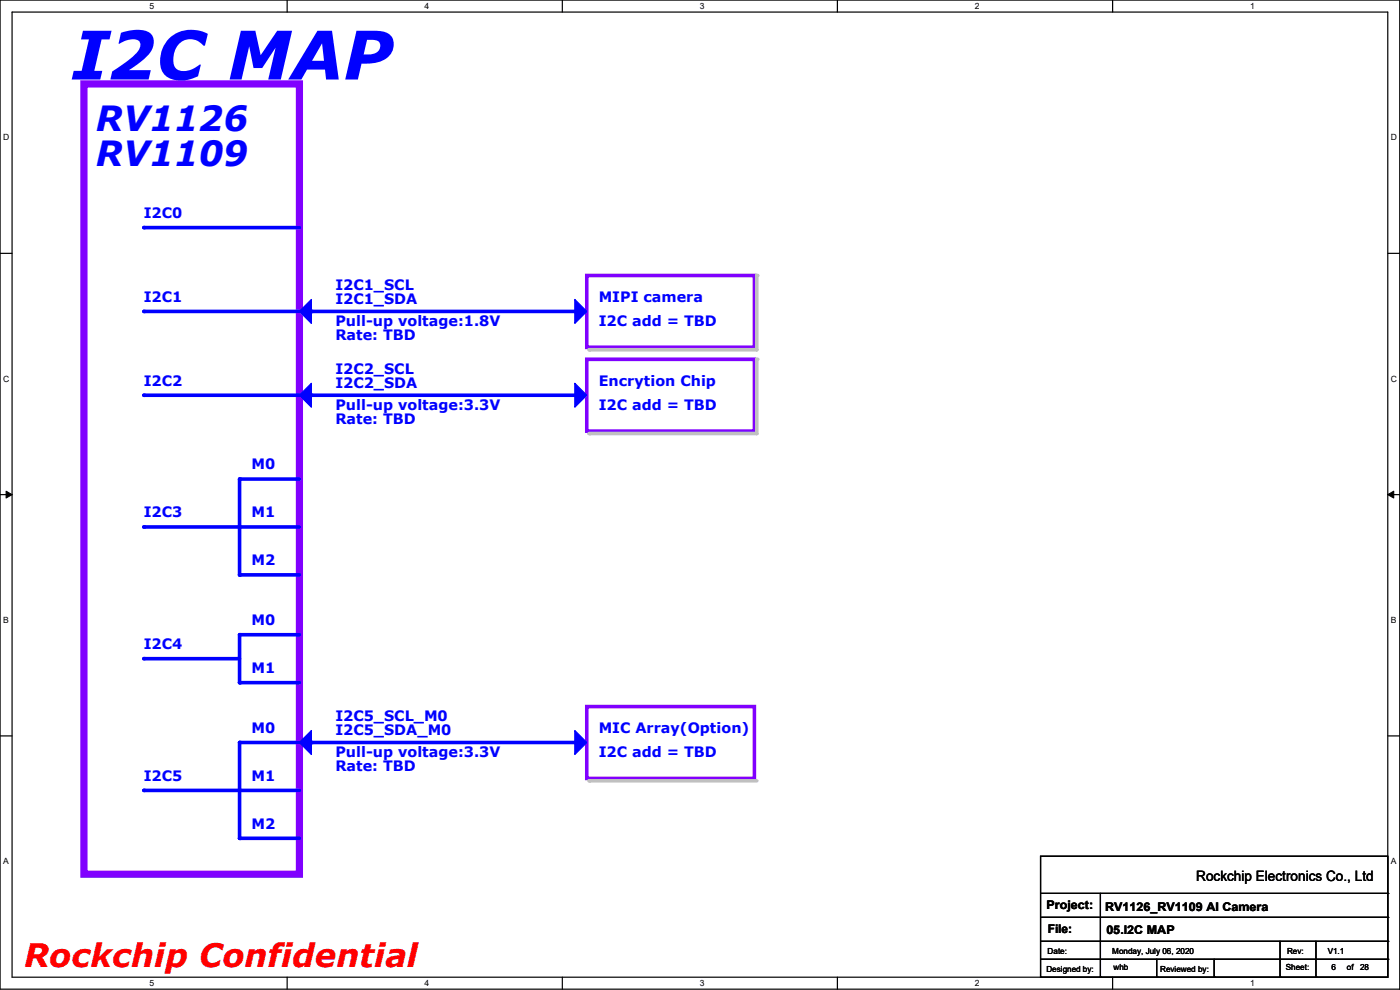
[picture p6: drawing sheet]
<svg xmlns="http://www.w3.org/2000/svg" width="297mm" height="210mm" viewBox="0 0 297 210" stroke-linecap="round" stroke-linejoin="round" font-family="sans-serif">
<path d="M0 0h296.9v209.8h-296.9zM2.6 2.6h291.8v204.7h-291.8z" fill="none" stroke="#000" stroke-width=".25"/>
<g fill="#fff">
<path d="M31.7 .3h1v2h-1z"/>
<path d="M31.7 207.5h1v2.1h-1z"/>
</g>
<path d="M60.9 0v2.6M60.9 207.3v2.5" fill="none" stroke="#000" stroke-width=".25"/>
<g fill="#fff">
<path d="M90.1 .3h1v2h-1z"/>
<path d="M90.1 207.5h1v2.1h-1z"/>
</g>
<path d="M119.3 0v2.6M119.3 207.3v2.5" fill="none" stroke="#000" stroke-width=".25"/>
<g fill="#fff">
<path d="M148.5 .3h1v2h-1z"/>
<path d="M148.5 207.5h1v2.1h-1z"/>
</g>
<path d="M177.7 0v2.6M177.7 207.3v2.5" fill="none" stroke="#000" stroke-width=".25"/>
<g fill="#fff">
<path d="M206.8 .3h1v2h-1z"/>
<path d="M206.8 207.5h1v2.1h-1z"/>
</g>
<path d="M236 0v2.6M236 207.3v2.5" fill="none" stroke="#000" stroke-width=".25"/>
<g fill="#fff">
<path d="M265.2 .3h1v2h-1z"/>
<path d="M265.2 207.5h1v2.1h-1z"/>
<path d="M.7 28.2h1.2v2h-1.2z"/>
<path d="M295 28.2h1.3v2h-1.3z"/>
<path d="M.7 79.3h1.2v2.1h-1.2z"/>
<path d="M295 79.3h1.3v2.1h-1.3z"/>
</g>
<path d="M0 53.7h2.6M294.4 53.7h2.5" fill="none" stroke="#000" stroke-width=".25"/>
<g fill="#fff">
<path d="M.7 130.5h1.2v2h-1.2z"/>
<path d="M295 130.5h1.2v2h-1.2z"/>
</g>
<path d="M0 104.9h2.6M294.4 104.9h2.5" fill="none" stroke="#000" stroke-width=".25"/>
<path d="M1.3 104.2l1.3 .7-1.3 .7zM294.4 104.9l1.3-.7v1.4z" fill="#000" stroke="#000" stroke-width=".21"/>
<g fill="#fff">
<path d="M.7 181.7h1.2v2h-1.2z"/>
<path d="M295 181.7h1.2v2h-1.2z"/>
</g>
<path d="M0 156.1h2.6M294.4 156.1h2.5" fill="none" stroke="#000" stroke-width=".25"/>
<path d="M17.8 17.8h45.7v167.6h-45.7z" fill="none" stroke="#8000ff" stroke-width="1.5"/>
<path d="M30.5 48.3h33" fill="none" stroke="#00f" stroke-width=".76"/>
<circle cx="30.5" cy="48.3" r=".38" fill="#00f"/>
<path d="M30.5 66.1h33" fill="none" stroke="#00f" stroke-width=".76"/>
<circle cx="30.5" cy="66.1" r=".38" fill="#00f"/>
<path d="M30.5 83.8h33" fill="none" stroke="#00f" stroke-width=".76"/>
<circle cx="30.5" cy="83.8" r=".38" fill="#00f"/>
<path d="M50.8 111.8h12.7" fill="none" stroke="#00f" stroke-width=".76"/>
<circle cx="50.8" cy="111.8" r=".38" fill="#00f"/>
<path d="M50.8 101.6h12.7" fill="none" stroke="#00f" stroke-width=".76"/>
<circle cx="50.8" cy="101.6" r=".38" fill="#00f"/>
<path d="M30.5 111.8h20.3" fill="none" stroke="#00f" stroke-width=".76"/>
<circle cx="30.5" cy="111.8" r=".38" fill="#00f"/>
<path d="M50.8 101.6v20.3" fill="none" stroke="#00f" stroke-width=".76"/>
<circle cx="50.8" cy="121.9" r=".38" fill="#00f"/>
<path d="M50.8 121.9h12.7" fill="none" stroke="#00f" stroke-width=".76"/>
<circle cx="50.8" cy="121.9" r=".38" fill="#00f"/>
<path d="M50.8 144.8h12.7" fill="none" stroke="#00f" stroke-width=".76"/>
<circle cx="50.8" cy="144.8" r=".38" fill="#00f"/>
<path d="M50.8 134.6h12.7" fill="none" stroke="#00f" stroke-width=".76"/>
<circle cx="50.8" cy="134.6" r=".38" fill="#00f"/>
<path d="M50.8 134.6v10.2" fill="none" stroke="#00f" stroke-width=".76"/>
<circle cx="50.8" cy="144.8" r=".38" fill="#00f"/>
<path d="M30.5 139.7h20.3" fill="none" stroke="#00f" stroke-width=".76"/>
<circle cx="30.5" cy="139.7" r=".38" fill="#00f"/>
<path d="M50.8 167.7h12.7" fill="none" stroke="#00f" stroke-width=".76"/>
<circle cx="50.8" cy="167.7" r=".38" fill="#00f"/>
<path d="M50.8 157.5h12.7" fill="none" stroke="#00f" stroke-width=".76"/>
<circle cx="50.8" cy="157.5" r=".38" fill="#00f"/>
<path d="M30.5 167.7h20.3" fill="none" stroke="#00f" stroke-width=".76"/>
<circle cx="30.5" cy="167.7" r=".38" fill="#00f"/>
<path d="M124.5 58.4h35.5v15.3h-35.5z" fill="none" stroke="#8000ff" stroke-width=".76"/>
<path d="M160.5 58.4v15.8" fill="none" stroke="#c0c0c0" stroke-width=".76"/>
<circle cx="160.5" cy="58.4" r=".38" fill="#c0c0c0"/>
<path d="M125 74.2h35.5" fill="none" stroke="#c0c0c0" stroke-width=".76"/>
<circle cx="125" cy="74.2" r=".38" fill="#c0c0c0"/>
<g fill="#00f" stroke="#00f" stroke-width=".25">
<path d="M63.5 66.1l2.6-2.6v5.1z" fill-rule="evenodd"/>
<path d="M121.9 63.5l2.6 2.6-2.6 2.5z" fill-rule="evenodd"/>
</g>
<path d="M66.1 66.1h55.8" fill="none" stroke="#00f" stroke-width=".76"/>
<circle cx="66.1" cy="66.1" r=".38" fill="#00f"/>
<path d="M50.8 177.8h12.7" fill="none" stroke="#00f" stroke-width=".76"/>
<circle cx="50.8" cy="177.8" r=".38" fill="#00f"/>
<path d="M50.8 157.5v20.3" fill="none" stroke="#00f" stroke-width=".76"/>
<circle cx="50.8" cy="177.8" r=".38" fill="#00f"/>
<path d="M124.5 149.9h35.5v15.2h-35.5z" fill="none" stroke="#8000ff" stroke-width=".76"/>
<path d="M125 165.6h35.5" fill="none" stroke="#c0c0c0" stroke-width=".76"/>
<circle cx="125" cy="165.6" r=".38" fill="#c0c0c0"/>
<g fill="#00f" stroke="#00f" stroke-width=".25">
<path d="M121.9 155l2.6 2.5-2.6 2.5z" fill-rule="evenodd"/>
<path d="M63.5 157.5l2.6-2.5v5z" fill-rule="evenodd"/>
</g>
<path d="M66.1 157.5h55.8" fill="none" stroke="#00f" stroke-width=".76"/>
<circle cx="66.1" cy="157.5" r=".38" fill="#00f"/>
<path d="M124.5 76.2h35.5v15.3h-35.5z" fill="none" stroke="#8000ff" stroke-width=".76"/>
<path d="M160.5 76.2v15.8" fill="none" stroke="#c0c0c0" stroke-width=".76"/>
<circle cx="160.5" cy="76.2" r=".38" fill="#c0c0c0"/>
<path d="M125 92h35.5" fill="none" stroke="#c0c0c0" stroke-width=".76"/>
<circle cx="125" cy="92" r=".38" fill="#c0c0c0"/>
<g fill="#00f" stroke="#00f" stroke-width=".25">
<path d="M121.9 81.3l2.6 2.5-2.6 2.6z" fill-rule="evenodd"/>
<path d="M63.5 83.8l2.6-2.5v5.1z" fill-rule="evenodd"/>
</g>
<path d="M66.1 83.8h55.8" fill="none" stroke="#00f" stroke-width=".76"/>
<circle cx="66.1" cy="83.8" r=".38" fill="#00f"/>
<g fill="none" stroke="#000" stroke-width=".25">
<path d="M220.7 181.6h73.7v25.7h-73.7zM220.7 189.5h73.7M220.7 194.6h73.7M220.7 199.7h73.7M233.4 189.5v17.8M271.5 199.7v7.6M279.2 199.7v7.6M294.4 189.5h.1M294.4 194.6h.1M294.4 199.7h.1M220.7 203.5h73.7M233.4 207.3h.1"/>
<path d="M245.4 207.3h.1M245.4 203.5v3.8M257.6 207.3h.1M257.6 203.5v3.8M271.5 207.3h.1M279.2 207.3h.1M294.4 203.5h.1"/>
</g>
<text font-size="14.2" fill="#00f" x="15.3" y="16.9">I2C MAP</text>
<g font-size="7.4" fill="#00f">
<text x="20.3" y="27.8">RV1126</text>
<text x="20.3" y="35.1">RV1109</text>
</g>
<text font-size="6.9" fill="#f00" x="5.1" y="205">Rockchip Confidential</text>
<g font-size="3" fill="#00f">
<text x="30.5" y="46.2">I2C0</text>
<text x="30.5" y="64">I2C1</text>
<text x="71.1" y="61.5">I2C1_SCL</text>
<text x="71.1" y="64.5">I2C1_SDA</text>
<text x="127" y="64">MIPI camera</text>
<text x="71.1" y="69.1">Pull-up voltage:1.8V</text>
<text x="127" y="69.1">I2C add = TBD</text>
<text x="71.1" y="72.2">Rate: TBD</text>
<text x="30.5" y="81.8">I2C2</text>
<text x="71.1" y="79.3">I2C2_SCL</text>
<text x="71.1" y="82.3">I2C2_SDA</text>
<text x="127" y="81.8">Encrytion Chip</text>
<text x="71.1" y="86.9">Pull-up voltage:3.3V</text>
<text x="71.1" y="89.9">Rate: TBD</text>
<text x="127" y="86.9">I2C add = TBD</text>
<text x="53.4" y="99.6">M0</text>
<text x="30.5" y="109.7">I2C3</text>
<text x="53.4" y="109.7">M1</text>
<text x="53.4" y="119.9">M2</text>
<text x="30.5" y="137.7">I2C4</text>
<text x="53.4" y="132.6">M0</text>
<text x="53.4" y="142.8">M1</text>
<text x="53.4" y="155.5">M0</text>
<text x="71.1" y="152.9">I2C5_SCL_M0</text>
<text x="71.1" y="156">I2C5_SDA_M0</text>
<text x="127" y="155.5">MIC Array(Option)</text>
<text x="71.1" y="160.5">Pull-up voltage:3.3V</text>
<text x="127" y="160.5">I2C add = TBD</text>
<text x="30.5" y="165.6">I2C5</text>
<text x="53.4" y="165.6">M1</text>
<text x="71.1" y="163.6">Rate: TBD</text>
<text x="53.4" y="175.8">M2</text>
</g>
<text font-size="3" x="253.8" y="186.9">Rockchip Electronics Co., Ltd</text>
<g font-size="2.5">
<text x="222" y="192.9">Project:</text>
<text x="222.3" y="198">File:</text>
<text x="234.5" y="193.1">RV1126_RV1109 AI Camera</text>
<text x="234.7" y="198.2">05.I2C MAP</text>
</g>
<g font-size="1.8">
<text x="31.7" y="1.9">5</text>
<text x="90.1" y="1.9">4</text>
<text x="148.5" y="1.9">3</text>
<text x="206.8" y="1.9">2</text>
<text x="265.2" y="1.9">1</text>
<text x=".7" y="29.8">D</text>
<text x="295.1" y="29.8">D</text>
<text x=".7" y="81">C</text>
<text x="295.1" y="81">C</text>
<text x=".7" y="132.1">B</text>
<text x="295.1" y="132.1">B</text>
<text x=".7" y="183.3">A</text>
<text x="295.1" y="183.3">A</text>
<text x="222.3" y="202.3">Date:</text>
<text x="236" y="202.3">Monday, July 06, 2020</text>
<text x="273" y="202.3">Rev:</text>
<text x="281.7" y="202.3">V1.1</text>
<text x="31.7" y="209.2">5</text>
<text x="90.1" y="209.2">4</text>
<text x="148.5" y="209.2">3</text>
<text x="206.8" y="209.2">2</text>
<text x="222" y="206.1">Designed by:</text>
<text x="236.2" y="205.8">whb</text>
<text x="246.1" y="206.1">Reviewed by:</text>
<text x="265.2" y="209.2">1</text>
<text x="272.8" y="205.8">Sheet:</text>
<text x="282.4" y="205.8">6</text>
<text x="285.7" y="205.8">of</text>
<text x="288.5" y="205.8">28</text>
</g>
</svg>
